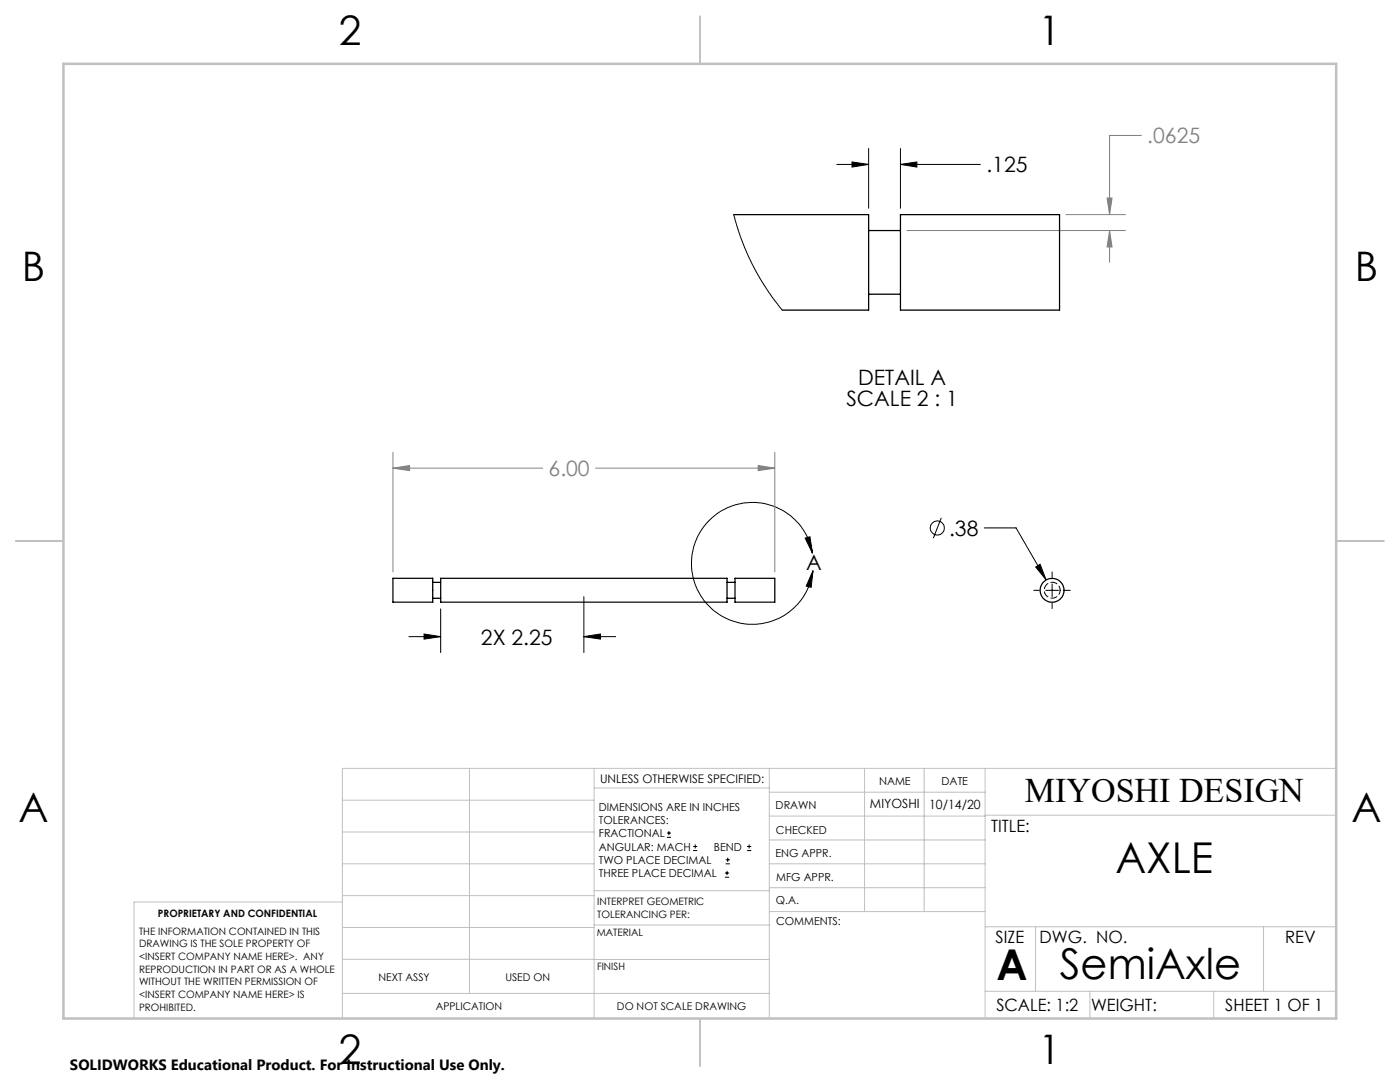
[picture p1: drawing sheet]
<svg xmlns="http://www.w3.org/2000/svg" width="279mm" height="216mm" viewBox="0 0 279 216" stroke-linecap="round" stroke-linejoin="round" font-family="sans-serif">
<g fill="none" stroke="#000" stroke-width=".2">
<path d="M167 32.8h6.4M170 32.3l3.4 .5-3.4 .5zM173.4 29.6v12M179.7 32.8l3.3-.5v1zM179.7 29.6v12M179.7 32.8h16M116.5 119.1v11.1M160.7 107.4l.9-.3 .5 3.3zM162.1 110.4a12.2 12.2 0 0 0-18.7-8 12.2 12.2 0 0 0 .2 20.3 12.2 12.2 0 0 0 18.6-8.3v-.5M162.2 113.9l-.3 3.3-1-.3zM187.9 103.3l-1.6 4.1M196.4 105.3h6.4l6 10.4"/>
<path d="M206.3 117.8h1.1M206.7 113.1l.9-.5 1.2 3.1zM208.7 117.8h2.5M210 114.1v1.2M210 116.5v2.6M212.5 117.8h1.1M81.6 127h6.3M84.6 126.5l3.3 .5-3.3 .5zM87.9 121.5v8.7M116.5 127l3.3-.5v1zM116.5 127h6.4M210 120.3v1.1"/>
<path d="M133.1 167.1h.8M133.1 166.2h.8M133.5 165.8v.9M138.3 169.7h.8M138.3 168.9h.8M138.7 168.5v.8M144.7 175h.8M144.7 174.2h.8M144.8 172.4h.9M144.8 171.6h.9M145.1 173.8v.8M145.2 171.1v.9"/>
<path d="M149.1 169.7h.8M149.1 168.9h.8M149.5 168.5v.8"/>
<circle cx="187.1" cy="105.3" r="1.4"/>
</g>
<path d="M220.9 39.5h1l-.5 3.3zM227.8 27h-6.4v15.8M181 46h43.6M212.7 42.8h11.9M221.4 46l.5 3.3h-1zM221.4 46v6.4M78.4 93.4l3.3-.5v1zM78.4 90.2v23.9M78.4 93.4h29.9M118.9 93.4h35.7M151.3 92.9l3.3 .5-3.3 .5zM154.6 90.2v23.9" fill="none" stroke="#808080" stroke-width=".2"/>
<g fill="none" stroke="#c0c0c0" stroke-width=".2">
<path d="M68.3 159.7h50.3M93.7 153.3v44.9M118.6 153.3v49.9M118.6 157.2h34.9M153.5 153.3v49.9M153.5 158.1h43.1M172.5 153.3v28.6M184.4 153.3v28.6M196.6 153.3v49.9M266.7 153.3h-198.4v49.9M68.3 178.7h50.3M68.3 172.4h50.3"/>
<path d="M68.3 166h50.3M68.3 180h-41.6v23.2M118.6 177.7h35M153.5 167.6h43.1M153.5 162.8h43.1M153.5 172.4h43.1M153.5 177.1h43.1M196.6 162.7h70.1M68.3 198.2h85.2M68.3 191.4l85.2 .1M68.3 185.1h50.3M118.6 184.6h35"/>
<path d="M153.6 181.9h43M196.6 197.8h70.1M196.6 184.9h70.1M206.7 184.9v12.9M217.5 197.8v5.4M242.2 197.8v5.4M252.2 184.9v12.9"/>
</g>
<path d="M139.7 3.2v9.5M3.1 107.9h9.6M266.7 107.9h9.5M139.7 203.2v9.6" fill="none" stroke="#c0c0c0" stroke-width=".25"/>
<path d="M12.7 12.7h254v190.5h-254z" fill="none" stroke="#c0c0c0" stroke-width=".5"/>
<g fill="#000">
<path d="M160.7 107.4l.9-.3 .5 3.3zM162.2 113.9l-.3 3.3-1-.3z"/>
<path d="M116.5 127l3.3-.5v1zM84.6 126.5l3.3 .5-3.3 .5zM206.7 113.1l2.1 2.6-1.2-3.1zM170 32.3l3.4 .5-3.4 .5zM179.7 32.8l3.3-.5v1z"/>
</g>
<path d="M78.4 93.4l3.3-.5v1zM151.3 92.9l3.3 .5-3.3 .5zM220.9 39.5h1l-.5 3.3zM221.4 46l.5 3.3h-1z" fill="#808080"/>
<g fill="none" stroke="#000" stroke-width=".25">
<path d="M146.4 42.8h27v19.1h-17.3M173.4 46h6.3M173.4 58.7h6.3M179.7 42.8h31.8v19.1h-31.8zM78.4 115.4h8v4.8h-8zM86.4 116.2h1.5M86.4 119.4h1.5M87.9 115.4h57.2v4.8h-57.2zM145.1 116.2h1.6M145.1 119.4h1.6M146.7 115.4h7.9v4.8h-7.9z"/>
<circle cx="210" cy="117.8" r="2.38"/>
</g>
<path d="M211.6 117.8a1.59 1.59 0 0 0-2.3-1.5 1.59 1.59 0 0 0-.3 2.7 1.59 1.59 0 0 0 2.5-.9l.1-.3" fill="none" stroke="#000" stroke-width=".2" stroke-dasharray="1.3 .6" stroke-dashoffset=".4"/>
<path d="M146.4 42.8l1.3 4.2 1 2.6 1.4 3.2 1.6 2.8 1.8 2.8 2.6 3.5" fill="none" stroke="#000" stroke-width=".2"/>
<g font-size="8.5">
<text x="222.6" y="174.2">AXLE</text>
<text x="198.9" y="195.5">A</text>
<text x="211.5" y="195.4">SemiAxle</text>
</g>
<g font-size="8.1">
<text x="67.6" y="8.9">2</text>
<text x="207.3" y="8.9">1</text>
<text x="4.4" y="56.1">B</text>
<text x="270.4" y="56.1">B</text>
<text x="3.7" y="164.1">A</text>
<text x="269.7" y="164.1">A</text>
<text x="67.6" y="212.4">2</text>
<text x="207.3" y="212.4">1</text>
</g>
<text font-size="6.9" x="204.5" y="160.1">MIYOSHI DESIGN</text>
<g font-size="4.2" fill="#808080">
<text x="229" y="28.6">.0625</text>
<text x="109.5" y="95">6.00</text>
</g>
<g font-size="4.2">
<text x="196.9" y="34.4">.125</text>
<text x="171.3" y="76.8">DETAIL A</text>
<text x="168.9" y="80.9">SCALE 2 : 1</text>
<text x="189.4" y="106.9">.38</text>
<text x="160.9" y="113.6">A</text>
<text x="96" y="128.6">2X 2.25</text>
</g>
<g font-size="3.4">
<text x="197.8" y="166">TITLE:</text>
<text x="198.7" y="188.1">SIZE</text>
<text x="207.5" y="188.1">DWG. NO.</text>
<text x="256.5" y="188.2">REV</text>
<text x="198.8" y="201.7">SCALE: 1:2</text>
<text x="217.7" y="201.8">WEIGHT:</text>
<text x="244.5" y="201.7">SHEET 1 OF 1</text>
</g>
<text font-size="3" x="14" y="213.5">SOLIDWORKS Educational Product. For Instructional Use Only.</text>
<g font-size="2.5">
<text x="173.6" y="161.3">MIYOSHI</text>
<text x="185.4" y="161.4">10/14/20</text>
</g>
<text font-size="2.4" x="119.8" y="156.2">UNLESS OTHERWISE SPECIFIED:</text>
<g font-size="2.2">
<text x="119.5" y="161.8">DIMENSIONS ARE IN INCHES</text>
<text x="154.8" y="161.4">DRAWN</text>
<text x="175.4" y="156.6">NAME</text>
<text x="187.9" y="156.7">DATE</text>
<text x="119.5" y="164.4">TOLERANCES:</text>
<text x="119.5" y="167.1">FRACTIONAL</text>
<text x="154.9" y="166.3">CHECKED</text>
<text x="119.5" y="169.7">ANGULAR: MACH</text>
<text x="119.5" y="172.4">TWO PLACE DECIMAL</text>
<text x="142.5" y="169.7">BEND</text>
<text x="154.8" y="171">ENG APPR.</text>
<text x="119.5" y="175">THREE PLACE DECIMAL</text>
<text x="154.9" y="175.7">MFG APPR.</text>
<text x="154.9" y="180.4">Q.A.</text>
<text x="154.9" y="184.6">COMMENTS:</text>
</g>
<g font-size="2.1">
<text x="75.5" y="195.7">NEXT ASSY</text>
<text x="100.9" y="195.7">USED ON</text>
<text x="86.9" y="201.5">APPLICATION</text>
<text x="123.1" y="201.6">DO NOT SCALE DRAWING</text>
</g>
<g font-size="2">
<text x="31.5" y="182.9">PROPRIETARY AND CONFIDENTIAL</text>
<text x="119.2" y="180.6">INTERPRET GEOMETRIC</text>
<text x="119.2" y="183.1">TOLERANCING PER:</text>
<text x="27.8" y="186.5">THE INFORMATION CONTAINED IN THIS</text>
<text x="27.8" y="189">DRAWING IS THE SOLE PROPERTY OF</text>
<text x="27.8" y="191.6">&lt;INSERT COMPANY NAME HERE&gt;. ANY</text>
<text x="119.1" y="186.7">MATERIAL</text>
<text x="27.8" y="194.1">REPRODUCTION IN PART OR AS A WHOLE</text>
<text x="27.8" y="196.6">WITHOUT THE WRITTEN PERMISSION OF</text>
<text x="119.1" y="193.5">FINISH</text>
<text x="27.8" y="199.1">&lt;INSERT COMPANY NAME HERE&gt; IS</text>
<text x="27.8" y="201.7">PROHIBITED.</text>
</g>
</svg>
